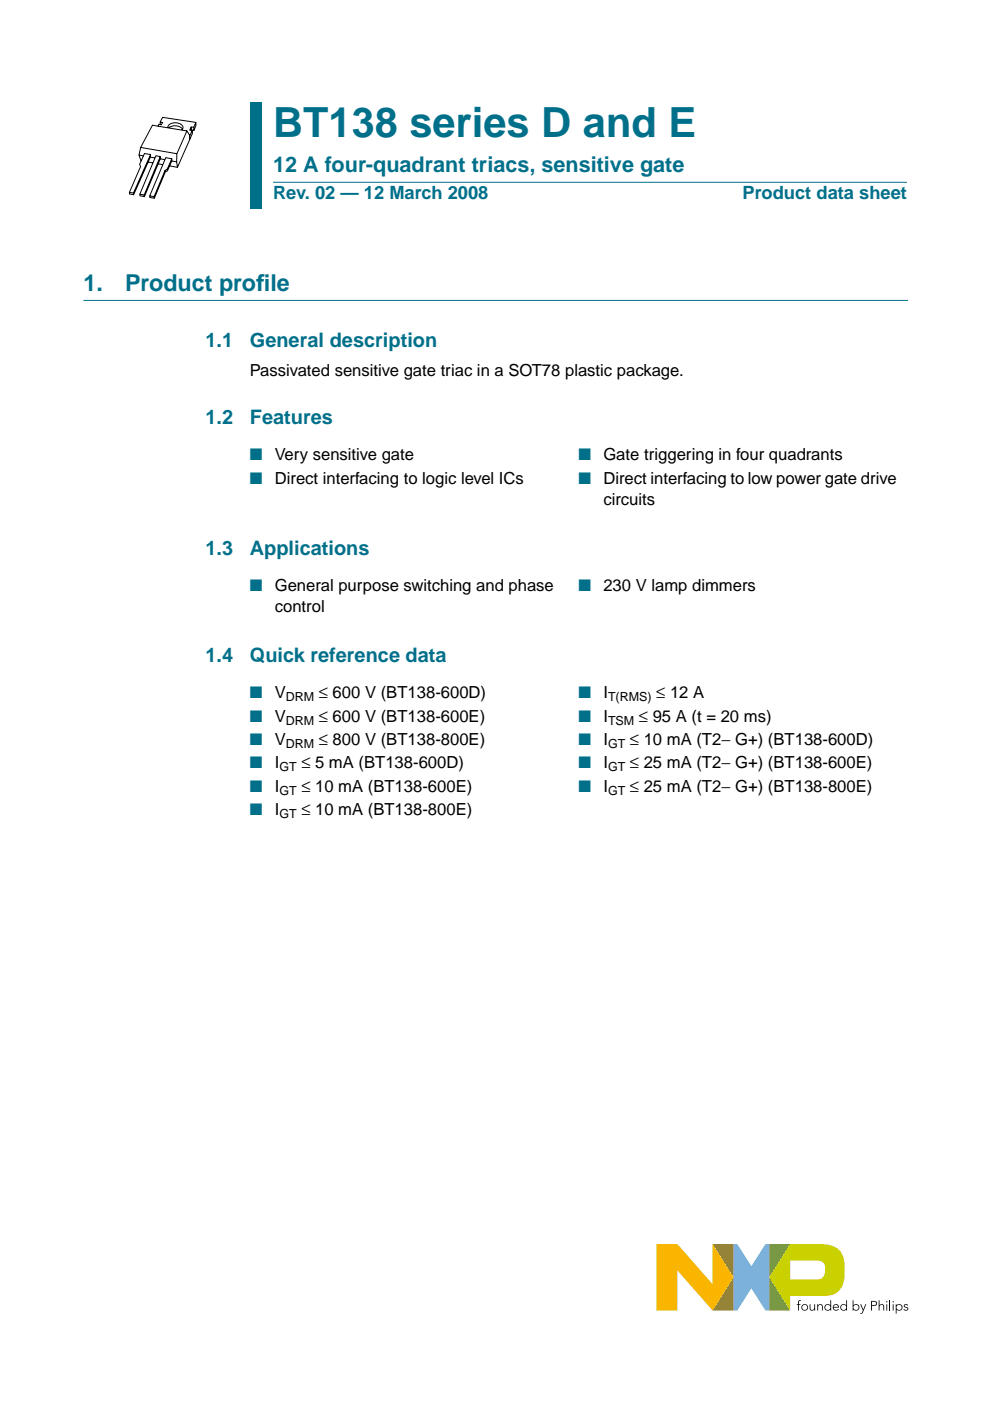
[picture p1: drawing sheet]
<svg xmlns="http://www.w3.org/2000/svg" width="210mm" height="297mm" viewBox="0 0 210 297" stroke-linecap="round" stroke-linejoin="round" font-family="sans-serif">
<path d="M155.5 263.8h.8l3 4.6 3-4.6h.8v14.1h-.8l-3-4.7-3 4.7h-.8z" fill="#7bb1db"/>
<path d="M151.1 263.8h4.4v14.1h-4.4l4.4-7.1z" fill="#958437"/>
<path d="M163.1 263.8h4.4l-4.4 7 4.4 7.1-4.4-.1z" fill="#739833"/>
<path d="M167.5 267.3h5.6a1.45 1.45 0 0 1 1.8 1.5 1.93 1.93 0 0 1-1.4 2.4h-6zM167.5 263.8l-4.4 7 4.4 7.1v-3.2h7.5a4 4 0 0 0 4.1-4.5 8.8 8.8 0 0 0-.7-4.5 4.8 4.8 0 0 0-4.6-1.9z" fill="#c9d200"/>
<path d="M139.2 263.8h4.4l7.5 8.5v-8.5l4.4 7-4.4 7.1-7.5-8.6v8.6h-4.4z" fill="#f9b500"/>
<g fill="#000">
<path d="M169.3 275.8l.5-.1-.4 .3v.5h.3v.2h-.3v1.2h-.2v-1.2h-.3v-.2h.3zM171.7 276.5h.1l.1 1 .3 .2 .4-.2v-1h.2v1.4h-.1l-.1-.3a.53 .53 0 0 1-.6 .3 .53 .53 0 0 1-.3-.6zM173.3 276.5h.1l.1 .3a.53 .53 0 0 1 .6-.3 .53 .53 0 0 1 .3 .6v.8h-.1l-.1-1-.3-.2h-.2l-.2 .5v.7h-.2zM182.4 276.5h.2l.4 1.1 .5-1.1h.2l-.7 1.8-.4 .2h-.2v-.1l.3-.1 .2-.4zM186.3 275.7h.2v1.1a.53 .53 0 0 1 .6-.3 .53 .53 0 0 1 .4 .6v.8h-.2v-1l-.4-.2h-.2l-.2 .5v.7h-.2zM191.7 276.7l.4-.2 .3 .1 .2 .1-.2 .1-.3-.1-.3 .2 .7 .3 .1 .3a.57 .57 0 0 1-.5 .4 .57 .57 0 0 1-.5-.3l.1-.1 .4 .2 .3-.2-.7-.4z"/>
<path d="M170.1 277.2a.55 .55 0 0 0 1.1 0 .55 .55 0 0 0-1.1 0zM169.9 277.2a.71 .71 0 0 1 1.4 0 .71 .71 0 0 1-1.4 0z"/>
<path d="M175 277.2a.55 .55 0 0 0 1.1 0 .55 .55 0 0 0-1.1 0zM175 276.7l.5-.2 .6 .3v-1.1h.1v2.2h-.1v-.3a.71 .71 0 0 1-1.1 .1 .71 .71 0 0 1 0-1z"/>
<path d="M176.9 276.7l-.2 .4h1l-.2-.4zM176.8 276.7a.65 .65 0 0 1 .7-.2 .65 .65 0 0 1 .4 .7h-1.2l.2 .4 .5 .1 .3-.2 .1 .1a.71 .71 0 0 1-1 .1 .71 .71 0 0 1 0-1z"/>
<path d="M178.3 277.2a.55 .55 0 0 0 1.1 0 .55 .55 0 0 0-1.1 0zM178.4 276.7l.5-.2 .5 .3v-1.1h.2v2.2h-.2v-.3a.71 .71 0 0 1-1 .1 .71 .71 0 0 1 0-1z"/>
<path d="M180.9 277.2a.55 .55 0 0 0 1.1 0 .55 .55 0 0 0-1.1 0zM180.8 275.7h.2v1.1a.7 .7 0 0 1 1-.1 .7 .7 0 0 1 0 1 .7 .7 0 0 1-1-.1v.3h-.2z"/>
<path d="M184.9 276v.7l.8-.1v-.5zM184.7 275.8a1.17 1.17 0 0 1 1.2 .3 .54 .54 0 0 1 0 .6 .54 .54 0 0 1-.6 .2h-.4v1h-.2z"/>
<path d="M187.9 276.5h.2v1.4h-.2zM187.9 276a.15 .15 0 0 1 .3 0 .15 .15 0 0 1-.3 0z"/>
<path d="M189.3 276.5h.2v1.4h-.2zM189.2 276a.15 .15 0 0 1 .3 0 .15 .15 0 0 1-.3 0z"/>
<path d="M190.1 277.2a.55 .55 0 0 0 1.1 0 .55 .55 0 0 0-1.1 0zM189.9 276.5h.2v.3a.7 .7 0 0 1 1-.1 .7 .7 0 0 1 0 1 .7 .7 0 0 1-1-.1v.9h-.2z"/>
</g>
<path d="M188.7 275.7v2.2" fill="none" stroke="#000" stroke-width=".21"/>
<path d="M17.7 63.7h174.7" fill="none" stroke="#00708a" stroke-width=".21"/>
<g fill="#00708a">
<path d="M53 21.7h2.4v10.2h-2.4z" fill-rule="evenodd"/>
<path d="M53 31.9h2.4v6.7h-2.4z" fill-rule="evenodd"/>
<path d="M53 38.6h2.4v5.7h-2.4z" fill-rule="evenodd"/>
</g>
<path d="M57.9 38.6h134.4z" fill="#00708a" stroke="#00708a" stroke-width=".21"/>
<g fill="none" stroke="#000" stroke-width=".21">
<path d="M29.5 32.9l.9 .1M29.8 31.3l7.7 1.3M29.9 34.1l-.4-1.2 .3-1.7 2.5-4.7 1.2 .2 .2-.3h.3v-.5l.5-1 7 1.1v.6l-.4 1h-.5h.2v.7l-3.2 7.2-1.7-.3M30.6 32.6l1.3 .2v.5l-3.6 8-.8-.2-.1-.3 2.4-5.5-.2-.4zM31.4 34.4l1 .1M31.9 33.3l1 .2M31.9 32.8l-3.6 8.1-.9-.1M33.1 33l.9 .2v.5l-3.4 8-.9-.2-.1-.3zM33.5 26.8l6.1 1M33.5 34.7l1 .2M34 25.9l.5 .1-.3 .5-.2-.1M34 33.2l-3.4 8.1"/>
<path d="M34 33.7l1 .1M35 36.1v.4M35.1 33.4l1.3 .3v.4l-.9 2.1-.5 .3-2.3 5.5-.9-.1-.1-.4zM35.5 35.9v.3M35.6 27.1v-.1a1.72 1.72 0 0 1 2.6-.7 .73 .73 0 0 1 .6 .5 .73 .73 0 0 1-.3 .8M35.8 27.1a2.17 2.17 0 0 1 2.9 .3M36.4 34.1l1.1 .2M36.4 33.7l-.9 2.2-.5 .2-2.3 5.6-1-.2M37.5 32.6v1.7l.1 1.2M40.2 28.8v.8M40.6 27.6l-.1-.7-.3 .7h.4M40.8 27.6l-.6 1.2-.6-1-2.1 4.8"/>
<path d="M41.1 27v.6M41.5 26l-.4 1-.5-.1M28.3 40.9v.4M29.7 41.2l.9 .1M30.6 41.4v.3M32.7 41.7v.3"/>
</g>
<text font-size="8.8" fill="#00708a" x="57.9" y="29">BT138 series D and E</text>
<g font-size="4.9" fill="#00708a">
<text x="17.7" y="61.7">1.</text>
<text x="26.5" y="61.7">Product prof</text>
<text x="54.3" y="61.7">ile</text>
</g>
<text font-size="4.6" fill="#00708a" x="57.9" y="36.4">12 A four-quadrant triacs, sensitive gate</text>
<g font-size="4.2" fill="#00708a">
<text x="43.6" y="73.6">1.1</text>
<text x="53" y="73.6">General description</text>
<text x="43.6" y="90">1.2</text>
<text x="53" y="90">Features</text>
<text x="43.6" y="117.7">1.3</text>
<text x="53" y="117.7">Applications</text>
<text x="43.6" y="140.4">1.4</text>
<text x="53" y="140.4">Quick reference data</text>
</g>
<g font-size="3.9" fill="#00708a">
<text x="57.9" y="42.3">Rev. 02 — 12 March 2008</text>
<text x="157.5" y="42.3">Product data sheet</text>
</g>
<g font-size="3.5">
<text x="53" y="79.8">Passivated sensitive gate triac in a SOT78 plastic package.</text>
<text x="58.3" y="97.6">Very sensitive gate</text>
<text x="127.9" y="97.6">Gate triggering in four quadrants</text>
<text x="58.3" y="102.6">Direct interfacing to logic level ICs</text>
<text x="127.9" y="102.6">Direct interfacing to low power gate drive</text>
<text x="127.9" y="107">circuits</text>
<text x="58.3" y="125.3">General purpose switching and phase</text>
<text x="127.9" y="125.3">230 V lamp dimmers</text>
<text x="58.3" y="129.7">control</text>
<text x="58.3" y="148.1">V</text>
<text x="67.6" y="148.1">≤ 600 V (BT138-600D)</text>
<text x="127.9" y="148.1">I</text>
<text x="139.1" y="148.1">≤ 12 A</text>
<text x="58.3" y="153">V</text>
<text x="67.6" y="153">≤ 600 V (BT138-600E)</text>
<text x="127.9" y="153">I</text>
<text x="135.5" y="153">≤ 95 A (t = 20 ms)</text>
<text x="58.3" y="157.9">V</text>
<text x="67.6" y="157.9">≤ 800 V (BT138-800E)</text>
<text x="127.9" y="157.9">I</text>
<text x="133.6" y="157.9">≤ 10 mA (T2− G+) (BT138-600D)</text>
<text x="58.3" y="162.9">I</text>
<text x="58.3" y="167.8">I</text>
<text x="63.9" y="162.9">≤ 5 mA (BT138-600D)</text>
<text x="63.9" y="167.8">≤ 10 mA (BT138-600E)</text>
<text x="127.9" y="162.9">I</text>
<text x="127.9" y="167.8">I</text>
<text x="133.6" y="162.9">≤ 25 mA (T2− G+) (BT138-600E)</text>
<text x="133.6" y="167.8">≤ 25 mA (T2− G+) (BT138-800E)</text>
<text x="58.3" y="172.8">I</text>
<text x="63.9" y="172.8">≤ 10 mA (BT138-800E)</text>
</g>
<g font-size="3.5" fill="#00708a">
<text x="53" y="97.6">■</text>
<text x="122.6" y="97.6">■</text>
<text x="53" y="102.6">■</text>
<text x="122.6" y="102.6">■</text>
<text x="53" y="125.3">■</text>
<text x="122.6" y="125.3">■</text>
<text x="53" y="148.1">■</text>
<text x="122.6" y="148.1">■</text>
<text x="53" y="153">■</text>
<text x="122.6" y="153">■</text>
<text x="53" y="157.9">■</text>
<text x="122.6" y="157.9">■</text>
<text x="53" y="162.9">■</text>
<text x="53" y="167.8">■</text>
<text x="122.6" y="162.9">■</text>
<text x="122.6" y="167.8">■</text>
<text x="53" y="172.8">■</text>
</g>
<g font-size="2.6">
<text x="60.6" y="148.7">DRM</text>
<text x="128.9" y="148.7">T(RMS)</text>
<text x="60.6" y="153.6">DRM</text>
<text x="128.9" y="153.6">TSM</text>
<text x="60.6" y="158.6">DRM</text>
<text x="128.9" y="158.6">GT</text>
<text x="59.2" y="163.5">GT</text>
<text x="128.9" y="163.5">GT</text>
<text x="59.2" y="168.5">GT</text>
<text x="59.2" y="173.4">GT</text>
<text x="128.9" y="168.5">GT</text>
</g>
</svg>
